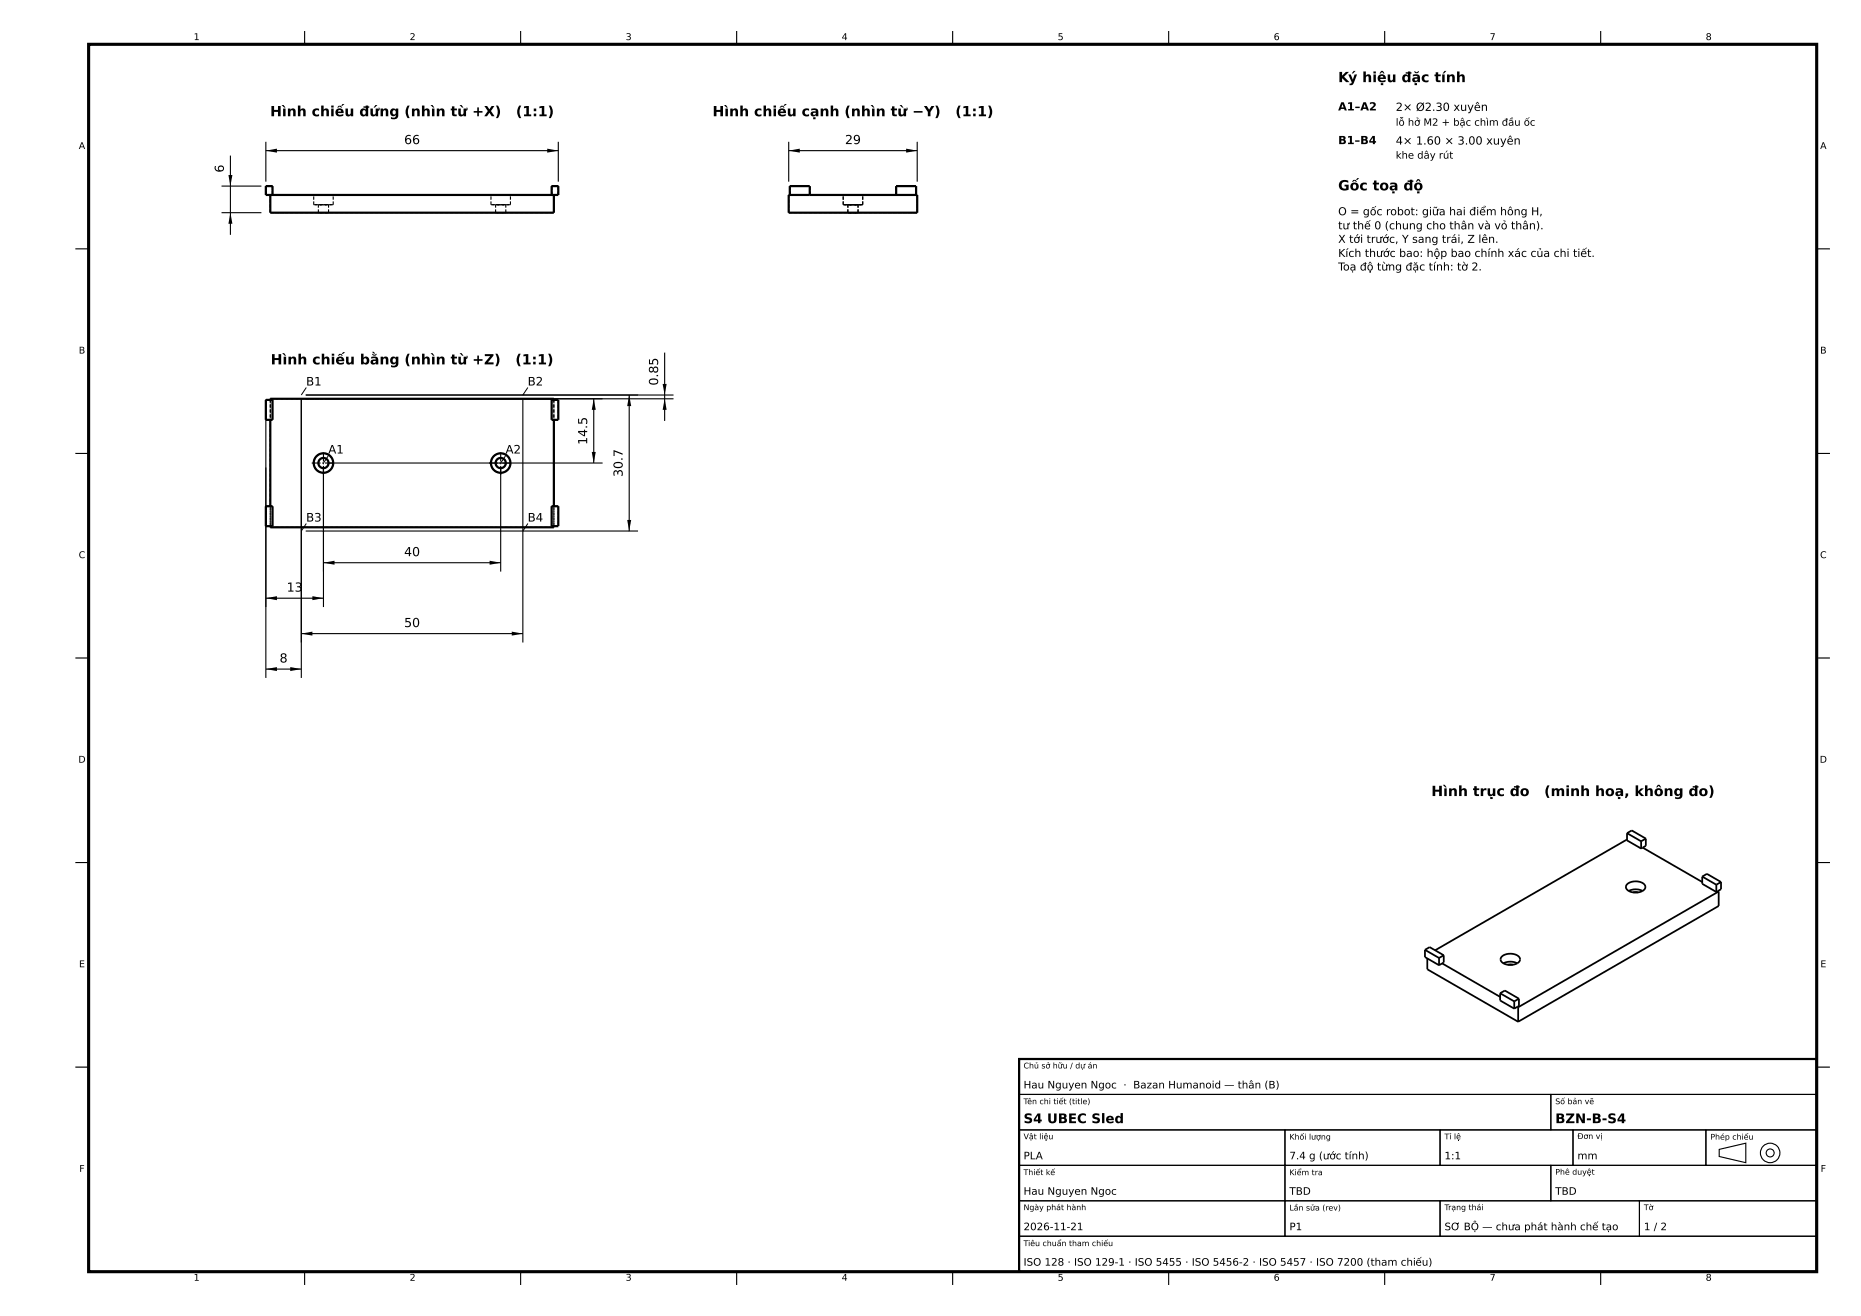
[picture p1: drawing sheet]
<svg xmlns="http://www.w3.org/2000/svg" width="420mm" height="297mm" viewBox="0 0 420 297" stroke-linecap="round" stroke-linejoin="round" font-family="sans-serif">
<g fill="#000">
<path d="M60 34l2.5-.5v1zM123.5 33.5l2.5 .5-2.5 .5zM178 34l2.5-.5v1zM204.5 33.5l2.5 .5-2.5 .5zM52 48l.5 2.5h-1zM51.5 39.5h1l-.5 2.5zM134 90l.4 2.5h-.9zM142 89.2l.5 2.5h-1zM150 90l.5 2.5h-.9zM149.6 86.7h.9l-.5 2.5zM133.5 102h.9l-.4 2.5zM141.5 117.4h1l-.5 2.5z"/>
<path d="M60 135l2.5-.4v.9zM73 127l2.5-.4v.9zM70.5 134.6l2.5 .4-2.5 .5zM110.5 126.6l2.5 .4-2.5 .5zM60 151l2.5-.4v.9zM68 143l2.5-.5v.9zM65.5 150.6l2.5 .4-2.5 .5zM115.5 142.5l2.5 .5-2.5 .4z"/>
</g>
<path d="M20 10h390v277h-390z" fill="none" stroke="#000" stroke-width=".7" stroke-linecap="butt"/>
<g fill="none" stroke="#000" stroke-width=".5">
<path d="M61 44v4h64v-4M61.5 44v-2h-1.5v2h66v-2h-1.5v2M178 44h29v4h-29zM178.3 44v-2h4.4v2M202.2 44v-2h4.5v2M60 90.3h1.5v4.5h-1.5zM61 90.3v-.3h64v.3M61 94.8v19.5M124.5 90.3h1.5v4.5h-1.5zM125 94.8v19.5M60 114.3h1.5v4.4h-1.5zM61 118.7v.3h64v-.3"/>
<path d="M124.5 114.3h1.5v4.4h-1.5zM230 239h180v48h-180z"/>
<circle cx="73" cy="104.5" r="2.2"/>
<circle cx="73" cy="104.5" r="1.15"/>
<circle cx="113" cy="104.5" r="2.2"/>
<circle cx="113" cy="104.5" r="1.15"/>
</g>
<g fill="none" stroke="#000" stroke-width=".25">
<path d="M68.8 7v3M117.5 7v3M166.3 7v3M215 7v3M263.8 7v3M312.5 7v3M361.2 7v3M52 35.1v17.9M60 32v9M60 34h66M126 32v9M178 34h29"/>
<path d="M178 32v9M207 32v9M17 56.2h3M50 48h9M50 42h9M410 56.2h3M150 79.6v15.4M60 90.2v62.8M68 90.2v62.8M69 90h83M69 89.2h83M118 90.2v54.8"/>
<path d="M134 90v14.5M142 89.2v30.7M17 102.3h3M69 119.9h75M73 105.5v31.5M74 104.5h62M113 105.5v23.5M410 102.3h3M60 135h13M73 127h40M17 148.5h3M60 151h8"/>
<path d="M68 143h50M410 148.5h3M17 194.7h3M410 194.7h3M230 239h180v8h-180zM17 240.8h3M230 247h120v8h-120zM230 255h60v8h-60zM290 255h35v8h-35zM325 255h30v8h-30zM350 247h60v8h-60zM355 255h30v8h-30z"/>
<path d="M385 255h25v8h-25zM388 259.4l6-1.4v4.4l-6-1.4zM410 240.8h3M230 263h60v8h-60zM230 271h60v8h-60zM230 279h180v8h-180zM290 263h60v8h-60zM290 271h35v8h-35zM325 271h45v8h-45zM350 263h60v8h-60zM370 271h40v8h-40zM68.8 287v3"/>
<path d="M117.5 287v3M166.3 287v3M215 287v3M263.8 287v3M312.5 287v3M361.2 287v3"/>
<circle cx="399.5" cy="260.2" r="2.2"/>
<circle cx="399.5" cy="260.2" r=".9"/>
</g>
<g fill="none" stroke="#000" stroke-width=".25" stroke-dasharray=".7 .4" stroke-linecap="butt">
<path d="M60 44h1M60 44v-2M60 42h1.5M61 48v-4M61 44h64M61 48h64M61 44h.5M61.5 44v-2M70.8 44h2.2M70.8 46.2h2.2M70.8 46.2v-2.2M71.9 48h1.1"/>
<path d="M71.9 46.2h1.1M71.9 48v-1.8M73 44h2.2M73 48h1.2M73 46.2h2.2M73 46.2h1.2M74.2 48h-2.3M74.2 46.2h-2.3M74.2 48v-1.8M75.2 44h-4.4M75.2 46.2h-4.4M75.2 46.2v-2.2"/>
<path d="M110.8 44h2.2M110.8 46.2h2.2M110.8 46.2v-2.2M111.8 48h1.2M111.8 46.2h1.2M111.8 48v-1.8M113 44h2.2M113 48h1.1M113 46.2h2.2M113 46.2h1.1M114.1 48h-2.3M114.1 46.2h-2.3"/>
<path d="M114.1 48v-1.8M115.2 44h-4.4M115.2 46.2h-4.4M115.2 46.2v-2.2M124.5 44h.5M124.5 44v-2M124.5 42h1.5M125 48v-4M125 44h1M126 44v-2M178 48v-4M178 44h.3"/>
<path d="M178 48h29M178.3 44h4.4M178.3 42h4.4M178.3 44v-2M182.7 44h19.5M182.7 44v-2M190.3 44h4.4M190.3 46.2h4.4M190.3 46.2v-2.2M191.3 48h2.4M191.3 46.2h2.4M191.3 48v-1.8"/>
<path d="M193.7 48h-2.4M193.7 46.2h-2.4M193.7 48v-1.8M194.7 44h-4.4M194.7 46.2v-2.2M194.7 46.2h-4.4M202.2 44h4.5M202.2 42h4.5M202.2 44v-2M206.7 44h.3M206.7 44v-2M207 48v-4"/>
<path d="M60 90.3h1M60 94.8h1M60 90.3v4.5M61 90h64M61 90v29M61 90.3v4.5M61 94.8h.5M61 90.3h.5M61.5 90.3v4.5M124.5 90.3h.5M124.5 90.3v4.5M124.5 94.8h.5"/>
<path d="M125 90v29M125 90.3v4.5M125 90.3h1M125 94.8h1M126 90.3v4.5M60 114.3h1M60 118.7h1M60 114.3v4.4M61 114.3v4.4M61 118.7h.5M61 114.3h.5M61 119h64"/>
<path d="M61.5 114.3v4.4M73 105.7a1.15 1.15 0 0 0 1-1.7 1.15 1.15 0 0 0-1.9-.2 1.15 1.15 0 0 0 .7 1.8l.2 .1M73 106.7a2.2 2.2 0 0 0 2-3.2 2.2 2.2 0 0 0-3.8-.3 2.2 2.2 0 0 0 1.5 3.5h.3M113 105.7a1.15 1.15 0 0 0 1-1.7 1.15 1.15 0 0 0-1.9-.2 1.15 1.15 0 0 0 .7 1.8l.2 .1M113 106.7a2.2 2.2 0 0 0 2-3.2 2.2 2.2 0 0 0-3.8-.3 2.2 2.2 0 0 0 1.5 3.5h.3M124.5 114.3h.5M124.5 114.3v4.4M124.5 118.7h.5M125 114.3v4.4M125 114.3h1M125 118.7h1M126 114.3v4.4"/>
</g>
<path d="M70.4 104.5h5.3M73 107.2v-5.3M110.4 104.5h5.3M113 107.2v-5.3" fill="none" stroke="#000" stroke-width=".25" stroke-dasharray="2 .4 .3 .4" stroke-linecap="butt"/>
<path d="M69.1 87.5l-1.1 1.7M119.1 87.5l-1.1 1.7M69.1 118.2l-1.1 1.7M74.1 102.8l-1.1 1.7M114.1 102.8l-1.1 1.7M119.1 118.2l-1.1 1.7" fill="none" stroke="#000" stroke-width=".23"/>
<g fill="none" stroke="#000" stroke-width=".4">
<path d="M367.2 189.5l-43.3 25M367.2 188v1.7l3.2 1.8M367.2 188l1.1-.6 3.1 1.9M367.2 188l3.2 1.9M367.2 199.6a2.92 2.92 0 0 1 4.1 .3v.4a2.69 2.69 0 0 1-4 .6l-.4-.6zM370.4 189.9v1.6M370.7 191.3l13.5 7.8M371.4 189.3v1.6l-1 .6M371.4 189.3l-1 .6M384.2 197.8v1.7l3.2 1.8M384.2 197.8l3.2 1.9M384.2 197.8l1-.6 3.2 1.9"/>
<path d="M387.4 199.7v1.6M388.4 199.1v1.6l-1 .6M388.4 199.1l-1 .6M321.6 214.4v1.6l3.2 1.8M321.6 214.4l1-.6 3.2 1.8M321.6 214.4l3.2 1.8M322.1 216.3v2.5l20.5 11.8M324.8 216.2v1.6M325.5 217.4l13.1 7.6M325.5 217.4l-.7 .4M325.8 215.6v1.6l-.3 .2M325.8 215.6l-1 .6"/>
<path d="M338.9 215.9a2.92 2.92 0 0 1 4.1 .4v.3a2.69 2.69 0 0 1-4 .6l-.3-.6zM339.3 217.4a3.4 3.4 0 0 1 3.1 0M340.3 217.7h1.1M367.6 201.1a3.4 3.4 0 0 1 3.1 0M368.6 201.4h1.1M387.7 201.1l.2 .1M387.9 201.2l-45.3 26.1M387.9 201.2v3.3l-45.3 26.1M338.6 224.2v1.6l3.1 1.8M338.6 224.2l1-.7 3.2 1.9M338.6 224.2l3.1 1.8M341.7 226v1.6"/>
<path d="M342.4 227.2l.2 .1M342.4 227.2l-.7 .4M342.6 227.3v3.3M342.8 225.4v1.6l-.4 .2M342.8 225.4l-1.1 .6"/>
</g>
<g font-size="3.2">
<text x="302" y="18.5">Ký hiệu đặc tính</text>
<text x="61" y="26.2">Hình chiếu đứng (nhìn từ +X)</text>
<text x="116.4" y="26.2">(1:1)</text>
<text x="160.8" y="26.2">Hình chiếu cạnh (nhìn từ −Y)</text>
<text x="215.6" y="26.2">(1:1)</text>
<text x="302" y="43">Gốc toạ độ</text>
<text x="61.1" y="82.2">Hình chiếu bằng (nhìn từ +Z)</text>
<text x="116.3" y="82.2">(1:1)</text>
<text x="323" y="179.7">Hình trục đo</text>
<text x="348.5" y="179.7">(minh hoạ, không đo)</text>
</g>
<g font-size="3">
<text x="231" y="253.5">S4 UBEC Sled</text>
<text x="351" y="253.5">BZN-B-S4</text>
</g>
<g font-size="2.8">
<text x="91.2" y="32.5">66</text>
<text x="190.7" y="32.5">29</text>
<text x="50.5" y="39" transform="rotate(-90 50.5 39)">6</text>
<text x="148.5" y="87" transform="rotate(-90 148.5 87)">0.85</text>
<text x="132.5" y="100.4" transform="rotate(-90 132.5 100.4)">14.5</text>
<text x="140.5" y="107.6" transform="rotate(-90 140.5 107.6)">30.7</text>
<text x="91.2" y="125.5">40</text>
<text x="64.7" y="133.5">13</text>
<text x="91.2" y="141.5">50</text>
<text x="63.1" y="149.5">8</text>
</g>
<g font-size="2.6">
<text x="69.1" y="87">B1</text>
<text x="119.1" y="87">B2</text>
<text x="74.1" y="102.4">A1</text>
<text x="114.1" y="102.4">A2</text>
<text x="69.1" y="117.7">B3</text>
<text x="119.1" y="117.7">B4</text>
</g>
<g font-size="2.5">
<text x="302" y="24.9">A1–A2</text>
<text x="315" y="25">2× Ø2.30 xuyên</text>
<text x="302" y="32.5">B1–B4</text>
<text x="315" y="32.6">4× 1.60 × 3.00 xuyên</text>
<text x="302" y="48.6">O = gốc robot: giữa hai điểm hông H,</text>
<text x="302" y="51.8">tư thế 0 (chung cho thân và vỏ thân).</text>
<text x="302" y="54.8">X tới trước, Y sang trái, Z lên.</text>
<text x="302" y="58">Kích thước bao: hộp bao chính xác của chi tiết.</text>
<text x="302" y="61.1">Toạ độ từng đặc tính: tờ 2.</text>
</g>
<g font-size="2.3">
<text x="315" y="28.4">lỗ hở M2 + bậc chìm đầu ốc</text>
<text x="315" y="35.8">khe dây rút</text>
<text x="231" y="245.6">Hau Nguyen Ngoc · Bazan Humanoid — thân (B)</text>
<text x="231" y="261.6">PLA</text>
<text x="291" y="261.6">7.4 g (ước tính)</text>
<text x="326" y="261.6">1:1</text>
<text x="356" y="261.6">mm</text>
<text x="231" y="269.6">Hau Nguyen Ngoc</text>
<text x="291" y="269.6">TBD</text>
<text x="351" y="269.6">TBD</text>
<text x="231" y="277.6">2026-11-21</text>
<text x="291" y="277.6">P1</text>
<text x="326" y="277.6">SƠ BỘ — chưa phát hành chế tạo</text>
<text x="371" y="277.6">1 / 2</text>
<text x="231" y="285.6">ISO 128 · ISO 129-1 · ISO 5455 · ISO 5456-2 · ISO 5457 · ISO 7200 (tham chiếu)</text>
</g>
<g font-size="2.1">
<text x="43.7" y="9">1</text>
<text x="92.5" y="9">2</text>
<text x="141.2" y="9">3</text>
<text x="190" y="9">4</text>
<text x="238.7" y="9">5</text>
<text x="287.5" y="9">6</text>
<text x="336.2" y="9">7</text>
<text x="385" y="9">8</text>
<text x="17.8" y="33.6">A</text>
<text x="410.8" y="33.6">A</text>
<text x="17.8" y="79.8">B</text>
<text x="410.8" y="79.8">B</text>
<text x="17.8" y="126">C</text>
<text x="410.8" y="126">C</text>
<text x="17.7" y="172.1">D</text>
<text x="410.7" y="172.1">D</text>
<text x="17.8" y="218.3">E</text>
<text x="410.8" y="218.3">E</text>
<text x="17.9" y="264.5">F</text>
<text x="410.9" y="264.5">F</text>
<text x="43.7" y="289">1</text>
<text x="92.5" y="289">2</text>
<text x="141.2" y="289">3</text>
<text x="190" y="289">4</text>
<text x="238.7" y="289">5</text>
<text x="287.5" y="289">6</text>
<text x="336.2" y="289">7</text>
<text x="385" y="289">8</text>
</g>
<g font-size="1.8">
<text x="231" y="241.1">Chủ sở hữu / dự án</text>
<text x="231" y="249.2">Tên chi tiết (title)</text>
<text x="351" y="249.2">Số bản vẽ</text>
<text x="231" y="257.1">Vật liệu</text>
<text x="291" y="257.2">Khối lượng</text>
<text x="326" y="257.1">Tỉ lệ</text>
<text x="356" y="257">Đơn vị</text>
<text x="386" y="257.2">Phép chiếu</text>
<text x="231" y="265.2">Thiết kế</text>
<text x="291" y="265.2">Kiểm tra</text>
<text x="351" y="265.1">Phê duyệt</text>
<text x="231" y="273.1">Ngày phát hành</text>
<text x="291" y="273.2">Lần sửa (rev)</text>
<text x="326" y="273.1">Trạng thái</text>
<text x="371" y="273.1">Tờ</text>
<text x="231" y="281.2">Tiêu chuẩn tham chiếu</text>
</g>
</svg>
